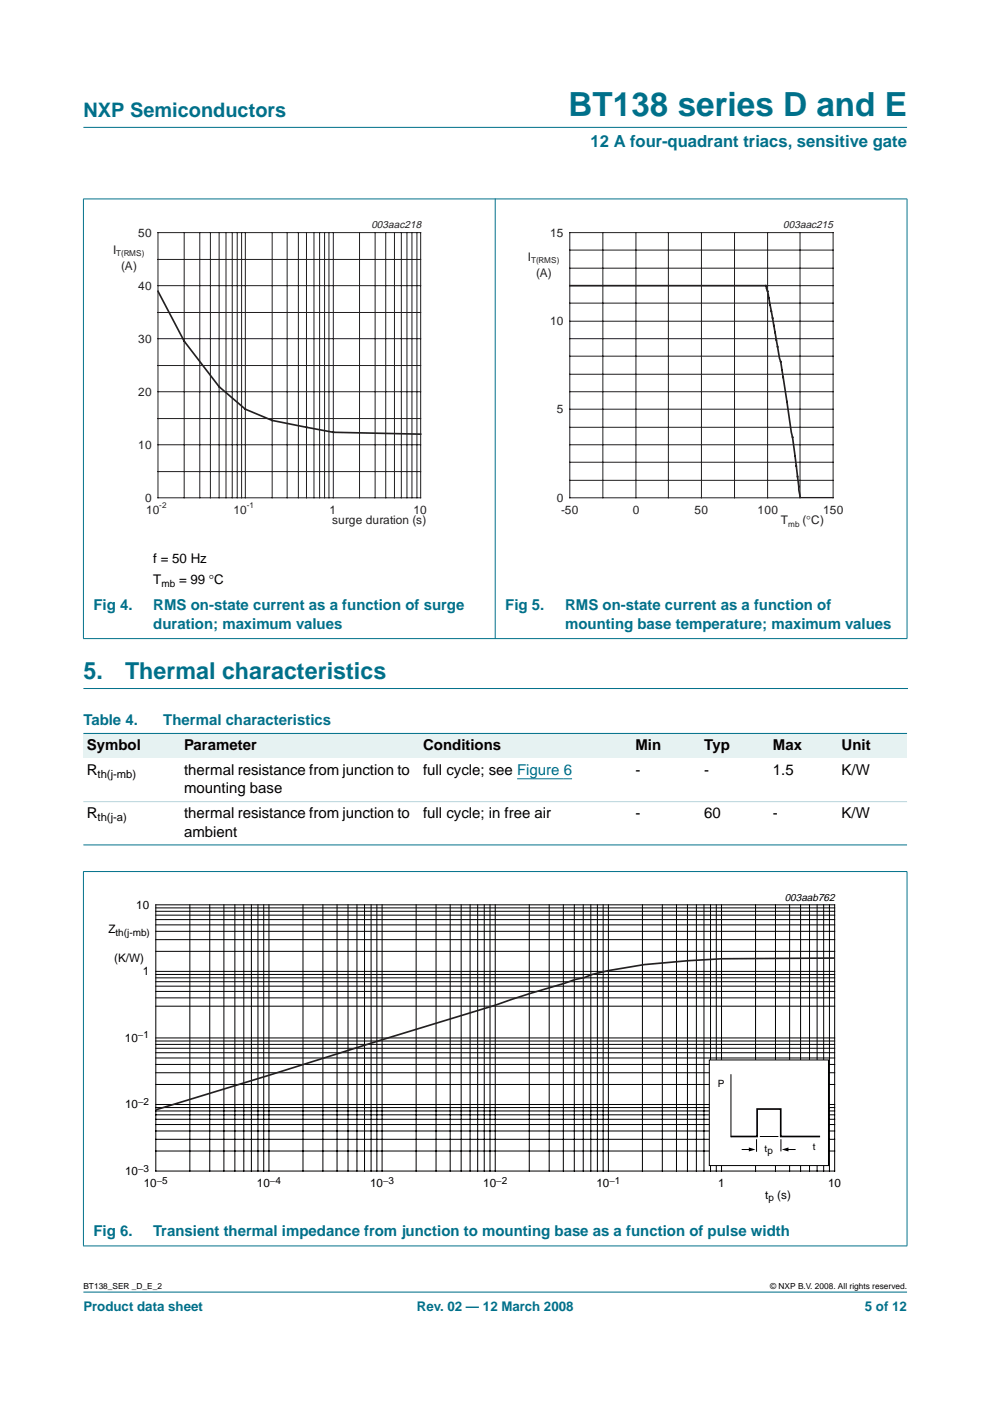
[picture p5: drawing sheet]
<svg xmlns="http://www.w3.org/2000/svg" width="210mm" height="297mm" viewBox="0 0 210 297" stroke-linecap="round" stroke-linejoin="round" font-family="sans-serif">
<g fill="#00708a" stroke="#00708a" stroke-width=".21">
<path d="M17.7 273.9h174.6z"/>
<path d="M17.7 27h174.6z"/>
<path d="M17.7 42.2v93.2z"/>
<path d="M105 42.1v93.3z"/>
<path d="M192.3 42.2v93.2z"/>
<path d="M17.6 42.2h174.8z"/>
<path d="M17.6 135.4h174.8z"/>
</g>
<path d="M17.7 146h174.7" fill="none" stroke="#00708a" stroke-width=".21"/>
<g fill="none" stroke="#231f20" stroke-width=".21">
<path d="M33.5 55h55.7M33.5 49.3h55.7v56.2h-55.7zM39.1 49.3v56.2M42.4 49.3v56.2M44.6 49.3v56.2M46.5 49.3v56.2M47.9 49.3v56.2M49.2 49.3v56.2M50.3 49.3v56.2M51.2 49.3v56.2M52 49.3v56.2M57.7 49.3v56.2"/>
<path d="M60.9 49.3v56.2M63.3 49.3v56.2M65 49.3v56.2M66.6 49.3v56.2M67.8 49.3v56.2M68.8 49.3v56.2M69.7 49.3v56.2M70.7 49.3v56.2M76.2 49.3v56.2M79.5 49.3v56.2M81.8 49.3v56.2M83.6 49.3v56.2"/>
<path d="M85.1 49.3v56.2M86.3 49.3v56.2M87.3 49.3v56.2M88.4 49.3v56.2M120.8 49.3h55.8v56.2h-55.8zM120.8 56.9h55.8M120.8 53h55.8M127.8 49.3v56.2M134.8 49.3v56.2M141.7 49.3v56.2M148.7 49.3v56.2M155.7 49.3v56.2"/>
<path d="M162.7 49.3v56.2M169.6 49.3v56.2M33.5 77.5h55.7M33.5 66.3h55.7M33.5 71.8h55.7M33.5 60.6h55.7M120.8 71.8h55.8M120.8 60.6h55.8M120.8 79.4h55.8M120.8 75.5h55.8M120.8 64.3h55.8M120.8 68.1h55.8"/>
<path d="M33.5 100h55.7M33.5 88.7h55.7M33.5 94.3h55.7M33.5 83.1h55.7M120.8 94.3h55.8M120.8 83.1h55.8M120.8 98h55.8M120.8 90.6h55.8M120.8 86.8h55.8M120.8 101.8h55.8"/>
</g>
<path d="M33.5 61.8l5.6 10.5 7.4 9.7 5.5 4.8 5.7 2.3 13 2.6 18.5 .4M120.8 60.6h41.5a86.6 86.6 0 0 1 2.3 11.5l.9 4.6 2.5 16 1.6 12.8h7" fill="none" stroke="#231f20" stroke-width=".35"/>
<path d="M20.4 46.4h81.9v66.4h-81.9zM107.7 46.4h81.9v66.4h-81.9z" fill="none" stroke="#fff" stroke-width=".21"/>
<g fill="#e6f2f2">
<path d="M17.7 155.5h20.6v5.3h-20.6z" fill-rule="evenodd"/>
<path d="M38.3 155.5h50.7v5.3h-50.7z" fill-rule="evenodd"/>
<path d="M89 155.5h40.4v5.3h-40.4z" fill-rule="evenodd"/>
<path d="M129.4 155.5h4.6v5.3h-4.6z" fill-rule="evenodd"/>
<path d="M134 155.5h14.6v5.3h-14.6z" fill-rule="evenodd"/>
<path d="M148.6 155.5h14.6v5.3h-14.6z" fill-rule="evenodd"/>
<path d="M163.2 155.5h14.5v5.3h-14.5z" fill-rule="evenodd"/>
<path d="M177.7 155.5h14.6v5.3h-14.6z" fill-rule="evenodd"/>
</g>
<path d="M109.6 165.1h11.7" fill="none" stroke="#00f" stroke-width=".21"/>
<g fill="#00708a" stroke="#00708a" stroke-width=".21">
<path d="M17.7 155.5h174.6z"/>
<path d="M17.7 179.1h174.6z"/>
<path d="M17.7 184.8v79.3z"/>
<path d="M192.3 184.8v79.3z"/>
<path d="M17.6 184.8h174.8z"/>
<path d="M17.6 264.2h174.8z"/>
</g>
<path d="M17.7 170h174.6z" fill="#b3d4db" stroke="#b3d4db" stroke-width=".21"/>
<path d="M20.3 189h169.4v66.3h-169.4z" fill="none" stroke="#fff" stroke-width=".21"/>
<g fill="none" stroke="#000" stroke-width=".21">
<path d="M33 191.8h144v56.5h-144zM33 199.2h144M33 197.5h144M33 196.1h144M33 195h144M33 194h144M33 193.2h144M33 192.5h144M40.3 191.8v56.5M44.5 191.8v56.5M47.5 191.8v56.5M49.8 191.8v56.5"/>
<path d="M51.7 191.8v56.5M53.3 191.8v56.5M54.7 191.8v56.5M55.9 191.8v56.5M57 191.8v56.5M64.2 191.8v56.5M68.5 191.8v56.5M71.5 191.8v56.5M73.8 191.8v56.5M75.7 191.8v56.5M77.3 191.8v56.5M78.7 191.8v56.5"/>
<path d="M79.9 191.8v56.5M81 191.8v56.5M88.2 191.8v56.5M92.5 191.8v56.5M95.5 191.8v56.5M97.8 191.8v56.5M99.7 191.8v56.5M101.3 191.8v56.5M102.7 191.8v56.5M103.9 191.8v56.5M105 191.8v56.5M112.2 191.8v56.5"/>
<path d="M116.4 191.8v56.5M119.4 191.8v56.5M121.8 191.8v56.5M123.7 191.8v56.5M125.3 191.8v56.5M126.7 191.8v56.5M127.9 191.8v56.5M129 191.8v56.5M136.2 191.8v56.5M140.4 191.8v56.5M143.4 191.8v56.5M145.8 191.8v56.5"/>
<path d="M147.6 191.8v56.5M149.3 191.8v56.5M150.6 191.8v56.5M151.9 191.8v56.5M153 191.8v56.5M160.2 191.8v56.5M164.4 191.8v56.5M167.4 191.8v56.5M169.7 191.8v56.5M171.6 191.8v56.5M173.2 191.8v56.5M174.6 191.8v56.5"/>
<path d="M175.9 191.8v56.5M33 213.3h144M33 211.6h144M33 210.2h144M33 209.1h144M33 208.1h144M33 207.3h144M33 206.6h144M33 206h144M33 201.7h144M33 239.8h144M33 238.4h144"/>
<path d="M33 237.3h144M33 236.4h144M33 235.5h144M33 234.8h144M33 234.2h144M33 229.9h144M33 227.4h144M33 225.7h144M33 224.3h144M33 223.2h144M33 222.3h144M33 221.4h144"/>
<path d="M33 220.7h144M33 220.1h144M33 244h144M33 241.6h144"/>
</g>
<path d="M177 203.1l-23.9 .2-7.1 .4-9.5 .8-7.4 1.3-3.6 .8-1.6 .7-1.9 .4-13.4 4.2-3.6 1.2-72 22.2" fill="none" stroke="#231f20" stroke-width=".35"/>
<path d="M150.4 224.7h25.3v22.4h-25.3z" fill="#fff" stroke="#000" stroke-width=".21"/>
<path d="M155 227.8v13.3M157.4 243.7h1.7M160.4 241.5v2.7M161.1 241h3.9M165.6 241.5v2.6M166.9 243.7h1.7M171.5 241h2.3" fill="none" stroke="#000" stroke-width=".21"/>
<path d="M154.9 241h5.6v-5.9h5v5.9h8.4" fill="none" stroke="#000" stroke-width=".35"/>
<path d="M158.8 243.3l1.4 .4-1.4 .4zM165.8 243.7l1.4-.4v.8z" fill="#000"/>
<text font-size="7.1" fill="#00708a" x="120.6" y="24.7">BT138 series D and E</text>
<g font-size="4.9" fill="#00708a">
<text x="17.7" y="144">5.</text>
<text x="26.5" y="144">Thermal characteristics</text>
</g>
<text font-size="4.2" fill="#00708a" x="17.7" y="24.9">NXP Semiconductors</text>
<text font-size="3.5" fill="#00708a" x="125.2" y="31.1">12 A four-quadrant triacs, sensitive gate</text>
<g font-size="3.2" fill="#00708a">
<text x="19.8" y="129.4">Fig 4.</text>
<text x="32.5" y="129.4">RMS on-state current as a function of surge</text>
<text x="107.1" y="129.4">Fig 5.</text>
<text x="119.8" y="129.4">RMS on-state current as a function of</text>
<text x="32.5" y="133.3">duration; maximum values</text>
<text x="119.8" y="133.3">mounting base temperature; maximum values</text>
<text x="17.7" y="153.7">Table 4.</text>
<text x="34.6" y="153.7">Thermal characteristics</text>
<text x="19.8" y="262">Fig 6.</text>
<text x="32.5" y="262">Transient thermal impedance from junction to mounting base as a function of pulse width</text>
</g>
<g font-size="3.2">
<text x="18.4" y="159">Symbol</text>
<text x="39" y="159">Parameter</text>
<text x="89.7" y="159">Conditions</text>
<text x="134.7" y="159">Min</text>
<text x="149.3" y="159">Typ</text>
<text x="163.9" y="159">Max</text>
<text x="178.4" y="159">Unit</text>
<text x="18.4" y="164.3">R</text>
<text x="39" y="164.3">thermal resistance from junction to</text>
<text x="89.7" y="164.3">full cycle; see Figure 6</text>
<text x="134.7" y="164.3">-</text>
<text x="149.3" y="164.3">-</text>
<text x="163.9" y="164.3">1.5</text>
<text x="178.5" y="164.3">K/W</text>
<text x="18.4" y="173.5">R</text>
<text x="39" y="168.2">mounting base</text>
<text x="39" y="173.5">thermal resistance from junction to</text>
<text x="89.7" y="173.5">full cycle; in free air</text>
<text x="134.7" y="173.5">-</text>
<text x="149.3" y="173.5">60</text>
<text x="163.9" y="173.5">-</text>
<text x="178.5" y="173.5">K/W</text>
<text x="39" y="177.4">ambient</text>
</g>
<g font-size="2.8">
<text x="32.5" y="119.3">f = 50 Hz</text>
<text x="32.5" y="123.9">T</text>
<text x="38" y="123.9">= 99 °C</text>
</g>
<g font-size="2.8" fill="#00708a">
<text x="17.7" y="278">Product data sheet</text>
<text x="88.4" y="278">Rev. 02 — 12 March 2008</text>
<text x="183.4" y="278">5 of 12</text>
</g>
<g font-size="2.5" fill="#231f20">
<text x="24" y="53.9">I</text>
<text x="29.3" y="50.2">50</text>
<text x="116.6" y="50.2">15</text>
<text x="25.7" y="57.3">(A)</text>
<text x="111.9" y="55.4">I</text>
<text x="113.7" y="58.8">(A)</text>
<text x="29.3" y="61.4">40</text>
<text x="116.6" y="69">10</text>
<text x="29.3" y="72.7">30</text>
<text x="29.3" y="83.9">20</text>
<text x="118.1" y="87.6">5</text>
<text x="29.3" y="95.2">10</text>
<text x="30.8" y="106.4">0</text>
<text x="118.1" y="106.4">0</text>
<text x="31" y="108.9">10</text>
<text x="49.5" y="108.9">10</text>
<text x="69.9" y="108.9">1</text>
<text x="70.4" y="111.2">surge duration (s)</text>
<text x="87.7" y="108.9">10</text>
<text x="119" y="108.9">-50</text>
<text x="134.2" y="108.9">0</text>
<text x="147.3" y="108.9">50</text>
<text x="160.6" y="108.9">100</text>
<text x="165.5" y="111.2">T</text>
<text x="170.2" y="111.2">(°C)</text>
<text x="174.5" y="108.9">150</text>
</g>
<g font-size="2.5">
<text x="23" y="197.9">Z</text>
<text x="28.9" y="192.7">10</text>
<text x="24.2" y="203.9">(K/W)</text>
<text x="30.2" y="206.8">1</text>
<text x="26.5" y="220.9">10</text>
<text x="26.5" y="235">10</text>
<text x="26.5" y="249.1">10</text>
<text x="30.5" y="251.7">10</text>
<text x="54.5" y="251.7">10</text>
<text x="78.5" y="251.7">10</text>
<text x="102.5" y="251.7">10</text>
<text x="126.4" y="251.7">10</text>
<text x="152.3" y="251.7">1</text>
<text x="175.6" y="251.7">10</text>
<text x="162.3" y="254.2">t</text>
<text x="164.8" y="254.2">(s)</text>
</g>
<g font-size="2.4">
<text x="20.7" y="164.9">th(j-mb)</text>
<text x="20.7" y="174.1">th(j-a)</text>
</g>
<g font-size="2.2" fill="#231f20">
<text x="78.7" y="48.4">003aac218</text>
<text x="166.1" y="48.4">003aac215</text>
</g>
<text font-size="2.2" x="166.4" y="191">003aab762</text>
<g font-size="2.1">
<text x="34.2" y="124.4">mb</text>
<text x="24.5" y="198.4">th(j-mb)</text>
<text x="29.2" y="220.1">−1</text>
<text x="152.2" y="230.4">P</text>
<text x="29.3" y="234.3">−2</text>
<text x="162.1" y="244.2">tp</text>
<text x="172.3" y="243.8">t</text>
<text x="29.3" y="248.4">−3</text>
<text x="33.2" y="250.9">−5</text>
<text x="57.2" y="250.9">−4</text>
<text x="81.2" y="250.9">−3</text>
<text x="105.2" y="250.9">−2</text>
<text x="129.2" y="250.9">−1</text>
<text x="162.9" y="254.7">p</text>
</g>
<g font-size="1.8">
<text x="17.7" y="273.4">BT138_SER _D_E_2</text>
<text x="163.3" y="273.4">© NXP B.V. 2008. All rights reserved.</text>
</g>
<g font-size="1.7" fill="#231f20">
<text x="24.6" y="54.4">T(RMS)</text>
<text x="112.6" y="55.8">T(RMS)</text>
<text x="33.8" y="107.8">-2</text>
<text x="52.3" y="107.8">-1</text>
<text x="167.1" y="111.6">mb</text>
</g>
</svg>
